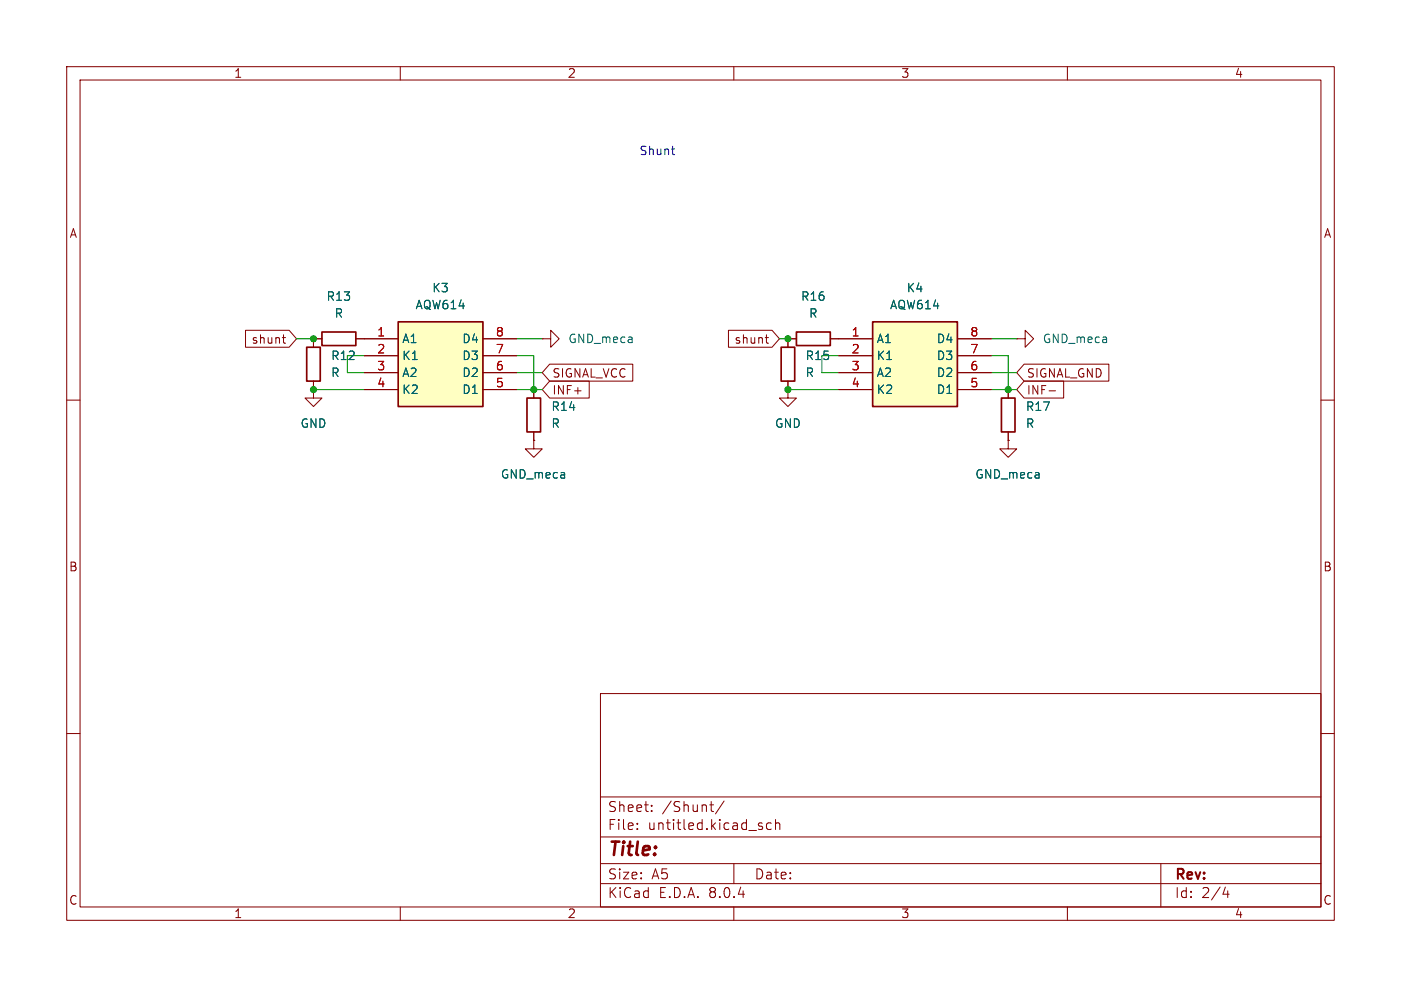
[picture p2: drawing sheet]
(kicad_sch
 (version 20231120)
 (generator "eeschema")
 (generator_version "8.0")
 (paper "A5")
 (lib_symbols
  (symbol "AQW614:AQW614" (exclude_from_sim no) (in_bom yes) (on_board yes)
   (property "Reference" "K" (at 19.05 7.62 0) (effects (font (size 1.27 1.27)) (justify left top)))
   (property "Value" "AQW614" (at 19.05 5.08 0) (effects (font (size 1.27 1.27)) (justify left top)))
   (property "Footprint" "DIP762W47P254L978H410Q8N" (at 19.05 -94.92 0) (effects (font (size 1.27 1.27)) (justify left top) (hide yes)))
   (property "Datasheet" "https://industry.panasonic.com/ac/cdn/e/control/relay/photomos/catalog/semi_eng_gu1a1b_aqw61.pdf" (at 19.05 -194.92 0) (effects (font (size 1.27 1.27)) (justify left top) (hide yes)))
   (property "Description" "Panasonic 0.1 A Solid State Relay, PCB Mount, MOSFET, 400 V Maximum Load" (at 0 0 0) (effects (font (size 1.27 1.27)) (hide yes)))
   (property "Height" "4.1" (at 19.05 -394.92 0) (effects (font (size 1.27 1.27)) (justify left top) (hide yes)))
   (property "Manufacturer_Name" "Panasonic" (at 19.05 -494.92 0) (effects (font (size 1.27 1.27)) (justify left top) (hide yes)))
   (property "Manufacturer_Part_Number" "AQW614" (at 19.05 -594.92 0) (effects (font (size 1.27 1.27)) (justify left top) (hide yes)))
   (property "Mouser Part Number" "769-AQW614" (at 19.05 -694.92 0) (effects (font (size 1.27 1.27)) (justify left top) (hide yes)))
   (property "Mouser Price/Stock" "https://www.mouser.co.uk/ProductDetail/Panasonic/AQW614?qs=sEN%2FkO1EG6aIbQazZO7uDw%3D%3D" (at 19.05 -794.92 0) (effects (font (size 1.27 1.27)) (justify left top) (hide yes)))
   (property "Arrow Part Number" "" (at 19.05 -894.92 0) (effects (font (size 1.27 1.27)) (justify left top) (hide yes)))
   (property "Arrow Price/Stock" "" (at 19.05 -994.92 0) (effects (font (size 1.27 1.27)) (justify left top) (hide yes)))
   (symbol "AQW614_1_1"
    (rectangle (start 5.08 2.54) (end 17.78 -10.16) (stroke (width 0.254) (type default)) (fill (type background)))
    (pin passive line (at 0 0 0) (length 5.08) (name "A1" (effects (font (size 1.27 1.27)))) (number "1" (effects (font (size 1.27 1.27)))))
    (pin passive line (at 0 -2.54 0) (length 5.08) (name "K1" (effects (font (size 1.27 1.27)))) (number "2" (effects (font (size 1.27 1.27)))))
    (pin passive line (at 0 -5.08 0) (length 5.08) (name "A2" (effects (font (size 1.27 1.27)))) (number "3" (effects (font (size 1.27 1.27)))))
    (pin passive line (at 0 -7.62 0) (length 5.08) (name "K2" (effects (font (size 1.27 1.27)))) (number "4" (effects (font (size 1.27 1.27)))))
    (pin passive line (at 22.86 -7.62 180) (length 5.08) (name "D1" (effects (font (size 1.27 1.27)))) (number "5" (effects (font (size 1.27 1.27)))))
    (pin passive line (at 22.86 -5.08 180) (length 5.08) (name "D2" (effects (font (size 1.27 1.27)))) (number "6" (effects (font (size 1.27 1.27)))))
    (pin passive line (at 22.86 -2.54 180) (length 5.08) (name "D3" (effects (font (size 1.27 1.27)))) (number "7" (effects (font (size 1.27 1.27)))))
    (pin passive line (at 22.86 0 180) (length 5.08) (name "D4" (effects (font (size 1.27 1.27)))) (number "8" (effects (font (size 1.27 1.27)))))))
  (symbol "Device:R"
   (pin_numbers hide)
   (pin_names
    (offset 0)) (exclude_from_sim no) (in_bom yes) (on_board yes)
   (property "Reference" "R" (at 2.032 0 90) (effects (font (size 1.27 1.27))))
   (property "Value" "R" (at 0 0 90) (effects (font (size 1.27 1.27))))
   (property "Footprint" "" (at -1.778 0 90) (effects (font (size 1.27 1.27)) (hide yes)))
   (property "Datasheet" "~" (at 0 0 0) (effects (font (size 1.27 1.27)) (hide yes)))
   (property "Description" "Resistor" (at 0 0 0) (effects (font (size 1.27 1.27)) (hide yes)))
   (symbol "R_0_1"
    (rectangle (start -1.016 -2.54) (end 1.016 2.54) (stroke (width 0.254) (type default)) (fill (type none))))
   (symbol "R_1_1"
    (pin passive line (at 0 3.81 270) (length 1.27) (name "~" (effects (font (size 1.27 1.27)))) (number "1" (effects (font (size 1.27 1.27)))))
    (pin passive line (at 0 -3.81 90) (length 1.27) (name "~" (effects (font (size 1.27 1.27)))) (number "2" (effects (font (size 1.27 1.27)))))))
  (symbol "power:GND"
   (power)
   (pin_numbers hide)
   (pin_names
    (offset 0) hide) (exclude_from_sim no) (in_bom yes) (on_board yes)
   (property "Reference" "#PWR" (at 0 -6.35 0) (effects (font (size 1.27 1.27)) (hide yes)))
   (property "Value" "GND" (at 0 -3.81 0) (effects (font (size 1.27 1.27))))
   (property "Footprint" "" (at 0 0 0) (effects (font (size 1.27 1.27)) (hide yes)))
   (property "Datasheet" "" (at 0 0 0) (effects (font (size 1.27 1.27)) (hide yes)))
   (property "Description" "Power symbol creates a global label with name \"GND\" , ground" (at 0 0 0) (effects (font (size 1.27 1.27)) (hide yes)))
   (symbol "GND_0_1"
    (polyline (pts (xy 0 0) (xy 0 -1.27) (xy 1.27 -1.27) (xy 0 -2.54) (xy -1.27 -1.27) (xy 0 -1.27)) (stroke (width 0) (type default)) (fill (type none))))
   (symbol "GND_1_1"
    (pin power_in line (at 0 0 270) (length 0) (name "~" (effects (font (size 1.27 1.27)))) (number "1" (effects (font (size 1.27 1.27))))))))
 (junction
  (at 118.11 58.42)
  (diameter 0)
  (color 0 0 0 0))
 (junction
  (at 46.99 50.8)
  (diameter 0)
  (color 0 0 0 0))
 (junction
  (at 46.99 58.42)
  (diameter 0)
  (color 0 0 0 0))
 (junction
  (at 80.01 58.42)
  (diameter 0)
  (color 0 0 0 0))
 (junction
  (at 118.11 50.8)
  (diameter 0)
  (color 0 0 0 0))
 (junction
  (at 151.13 58.42)
  (diameter 0)
  (color 0 0 0 0))
 (wire
  (pts (xy 123.19 53.34) (xy 123.19 55.88))
  (stroke (width 0) (type default)))
 (wire
  (pts (xy 125.73 53.34) (xy 123.19 53.34))
  (stroke (width 0) (type default)))
 (wire
  (pts (xy 148.59 58.42) (xy 151.13 58.42))
  (stroke (width 0) (type default)))
 (wire
  (pts (xy 80.01 53.34) (xy 77.47 53.34))
  (stroke (width 0) (type default)))
 (wire
  (pts (xy 52.07 53.34) (xy 52.07 55.88))
  (stroke (width 0) (type default)))
 (wire
  (pts (xy 152.4 50.8) (xy 148.59 50.8))
  (stroke (width 0) (type default)))
 (wire
  (pts (xy 151.13 58.42) (xy 152.4 58.42))
  (stroke (width 0) (type default)))
 (wire
  (pts (xy 54.61 53.34) (xy 52.07 53.34))
  (stroke (width 0) (type default)))
 (wire
  (pts (xy 151.13 53.34) (xy 148.59 53.34))
  (stroke (width 0) (type default)))
 (wire
  (pts (xy 46.99 58.42) (xy 54.61 58.42))
  (stroke (width 0) (type default)))
 (wire
  (pts (xy 123.19 55.88) (xy 125.73 55.88))
  (stroke (width 0) (type default)))
 (wire
  (pts (xy 80.01 58.42) (xy 81.28 58.42))
  (stroke (width 0) (type default)))
 (wire
  (pts (xy 81.28 55.88) (xy 77.47 55.88))
  (stroke (width 0) (type default)))
 (wire
  (pts (xy 118.11 58.42) (xy 125.73 58.42))
  (stroke (width 0) (type default)))
 (wire
  (pts (xy 151.13 58.42) (xy 151.13 53.34))
  (stroke (width 0) (type default)))
 (wire
  (pts (xy 116.84 50.8) (xy 118.11 50.8))
  (stroke (width 0) (type default)))
 (wire
  (pts (xy 44.45 50.8) (xy 46.99 50.8))
  (stroke (width 0) (type default)))
 (wire
  (pts (xy 152.4 55.88) (xy 148.59 55.88))
  (stroke (width 0) (type default)))
 (wire
  (pts (xy 52.07 55.88) (xy 54.61 55.88))
  (stroke (width 0) (type default)))
 (wire
  (pts (xy 81.28 50.8) (xy 77.47 50.8))
  (stroke (width 0) (type default)))
 (wire
  (pts (xy 77.47 58.42) (xy 80.01 58.42))
  (stroke (width 0) (type default)))
 (wire
  (pts (xy 80.01 58.42) (xy 80.01 53.34))
  (stroke (width 0) (type default)))
 (text "Shunt\n"
  (exclude_from_sim no)
  (at 98.552 22.86 0)
  (effects (font (size 1.27 1.27))))
 (global_label "INF-"
  (shape input)
  (at 152.4 58.42 0)
  (fields_autoplaced yes)
  (effects (font (size 1.27 1.27)) (justify left))
  (property "Intersheetrefs" "${INTERSHEET_REFS}" (at 159.9815 58.42 0) (effects (font (size 1.27 1.27)) (justify left) (hide yes))))
 (global_label "SIGNAL_GND"
  (shape input)
  (at 152.4 55.88 0)
  (fields_autoplaced yes)
  (effects (font (size 1.27 1.27)) (justify left))
  (property "Intersheetrefs" "${INTERSHEET_REFS}" (at 166.7548 55.88 0) (effects (font (size 1.27 1.27)) (justify left) (hide yes))))
 (global_label "shunt"
  (shape input)
  (at 116.84 50.8 180)
  (fields_autoplaced yes)
  (effects (font (size 1.27 1.27)) (justify right))
  (property "Intersheetrefs" "${INTERSHEET_REFS}" (at 108.654 50.8 0) (effects (font (size 1.27 1.27)) (justify right) (hide yes))))
 (global_label "INF+"
  (shape input)
  (at 81.28 58.42 0)
  (fields_autoplaced yes)
  (effects (font (size 1.27 1.27)) (justify left))
  (property "Intersheetrefs" "${INTERSHEET_REFS}" (at 88.8615 58.42 0) (effects (font (size 1.27 1.27)) (justify left) (hide yes))))
 (global_label "SIGNAL_VCC"
  (shape input)
  (at 81.28 55.88 0)
  (fields_autoplaced yes)
  (effects (font (size 1.27 1.27)) (justify left))
  (property "Intersheetrefs" "${INTERSHEET_REFS}" (at 95.3929 55.88 0) (effects (font (size 1.27 1.27)) (justify left) (hide yes))))
 (global_label "shunt"
  (shape input)
  (at 44.45 50.8 180)
  (fields_autoplaced yes)
  (effects (font (size 1.27 1.27)) (justify right))
  (property "Intersheetrefs" "${INTERSHEET_REFS}" (at 36.264 50.8 0) (effects (font (size 1.27 1.27)) (justify right) (hide yes))))
 (symbol
  (lib_id "power:GND")
  (at 46.99 58.42 0)
  (unit 1)
  (exclude_from_sim no)
  (in_bom yes)
  (on_board yes)
  (dnp no)
  (fields_autoplaced yes)
  (property "Reference" "#PWR019" (at 46.99 64.77 0) (effects (font (size 1.27 1.27)) (hide yes)))
  (property "Value" "GND" (at 46.99 63.5 0) (effects (font (size 1.27 1.27))))
  (property "Footprint" "" (at 46.99 58.42 0) (effects (font (size 1.27 1.27)) (hide yes)))
  (property "Datasheet" "" (at 46.99 58.42 0) (effects (font (size 1.27 1.27)) (hide yes)))
  (property "Description" "Power symbol creates a global label with name \"GND\" , ground" (at 46.99 58.42 0) (effects (font (size 1.27 1.27)) (hide yes)))
  (pin "1"))
 (symbol
  (lib_id "Device:R")
  (at 50.8 50.8 270)
  (unit 1)
  (exclude_from_sim no)
  (in_bom yes)
  (on_board yes)
  (dnp no)
  (fields_autoplaced yes)
  (property "Reference" "R13" (at 50.8 44.45 90) (effects (font (size 1.27 1.27))))
  (property "Value" "R" (at 50.8 46.99 90) (effects (font (size 1.27 1.27))))
  (property "Footprint" "Resistor_SMD:R_0805_2012Metric_Pad1.20x1.40mm_HandSolder" (at 50.8 49.022 90) (effects (font (size 1.27 1.27)) (hide yes)))
  (property "Datasheet" "~" (at 50.8 50.8 0) (effects (font (size 1.27 1.27)) (hide yes)))
  (property "Description" "Resistor" (at 50.8 50.8 0) (effects (font (size 1.27 1.27)) (hide yes)))
  (pin "1")
  (pin "2"))
 (symbol
  (lib_id "power:GND")
  (at 151.13 66.04 0)
  (unit 1)
  (exclude_from_sim no)
  (in_bom yes)
  (on_board yes)
  (dnp no)
  (fields_autoplaced yes)
  (property "Reference" "#PWR023" (at 151.13 72.39 0) (effects (font (size 1.27 1.27)) (hide yes)))
  (property "Value" "GND_meca" (at 151.13 71.12 0) (effects (font (size 1.27 1.27))))
  (property "Footprint" "" (at 151.13 66.04 0) (effects (font (size 1.27 1.27)) (hide yes)))
  (property "Datasheet" "" (at 151.13 66.04 0) (effects (font (size 1.27 1.27)) (hide yes)))
  (property "Description" "Power symbol creates a global label with name \"GND\" , ground" (at 151.13 66.04 0) (effects (font (size 1.27 1.27)) (hide yes)))
  (pin "1"))
 (symbol
  (lib_id "Device:R")
  (at 118.11 54.61 180)
  (unit 1)
  (exclude_from_sim no)
  (in_bom yes)
  (on_board yes)
  (dnp no)
  (fields_autoplaced yes)
  (property "Reference" "R15" (at 120.65 53.3399 0) (effects (font (size 1.27 1.27)) (justify right)))
  (property "Value" "R" (at 120.65 55.8799 0) (effects (font (size 1.27 1.27)) (justify right)))
  (property "Footprint" "Resistor_SMD:R_0805_2012Metric_Pad1.20x1.40mm_HandSolder" (at 119.888 54.61 90) (effects (font (size 1.27 1.27)) (hide yes)))
  (property "Datasheet" "~" (at 118.11 54.61 0) (effects (font (size 1.27 1.27)) (hide yes)))
  (property "Description" "Resistor" (at 118.11 54.61 0) (effects (font (size 1.27 1.27)) (hide yes)))
  (pin "1")
  (pin "2"))
 (symbol
  (lib_id "Device:R")
  (at 121.92 50.8 270)
  (unit 1)
  (exclude_from_sim no)
  (in_bom yes)
  (on_board yes)
  (dnp no)
  (fields_autoplaced yes)
  (property "Reference" "R16" (at 121.92 44.45 90) (effects (font (size 1.27 1.27))))
  (property "Value" "R" (at 121.92 46.99 90) (effects (font (size 1.27 1.27))))
  (property "Footprint" "Resistor_SMD:R_0805_2012Metric_Pad1.20x1.40mm_HandSolder" (at 121.92 49.022 90) (effects (font (size 1.27 1.27)) (hide yes)))
  (property "Datasheet" "~" (at 121.92 50.8 0) (effects (font (size 1.27 1.27)) (hide yes)))
  (property "Description" "Resistor" (at 121.92 50.8 0) (effects (font (size 1.27 1.27)) (hide yes)))
  (pin "1")
  (pin "2"))
 (symbol
  (lib_id "power:GND")
  (at 80.01 66.04 0)
  (unit 1)
  (exclude_from_sim no)
  (in_bom yes)
  (on_board yes)
  (dnp no)
  (fields_autoplaced yes)
  (property "Reference" "#PWR020" (at 80.01 72.39 0) (effects (font (size 1.27 1.27)) (hide yes)))
  (property "Value" "GND_meca" (at 80.01 71.12 0) (effects (font (size 1.27 1.27))))
  (property "Footprint" "" (at 80.01 66.04 0) (effects (font (size 1.27 1.27)) (hide yes)))
  (property "Datasheet" "" (at 80.01 66.04 0) (effects (font (size 1.27 1.27)) (hide yes)))
  (property "Description" "Power symbol creates a global label with name \"GND\" , ground" (at 80.01 66.04 0) (effects (font (size 1.27 1.27)) (hide yes)))
  (pin "1"))
 (symbol
  (lib_id "Device:R")
  (at 151.13 62.23 180)
  (unit 1)
  (exclude_from_sim no)
  (in_bom yes)
  (on_board yes)
  (dnp no)
  (fields_autoplaced yes)
  (property "Reference" "R17" (at 153.67 60.9599 0) (effects (font (size 1.27 1.27)) (justify right)))
  (property "Value" "R" (at 153.67 63.4999 0) (effects (font (size 1.27 1.27)) (justify right)))
  (property "Footprint" "Resistor_SMD:R_0805_2012Metric_Pad1.20x1.40mm_HandSolder" (at 152.908 62.23 90) (effects (font (size 1.27 1.27)) (hide yes)))
  (property "Datasheet" "~" (at 151.13 62.23 0) (effects (font (size 1.27 1.27)) (hide yes)))
  (property "Description" "Resistor" (at 151.13 62.23 0) (effects (font (size 1.27 1.27)) (hide yes)))
  (pin "1")
  (pin "2"))
 (symbol
  (lib_id "AQW614:AQW614")
  (at 54.61 50.8 0)
  (unit 1)
  (exclude_from_sim no)
  (in_bom yes)
  (on_board yes)
  (dnp no)
  (fields_autoplaced yes)
  (property "Reference" "K3" (at 66.04 43.18 0) (effects (font (size 1.27 1.27))))
  (property "Value" "AQW614" (at 66.04 45.72 0) (effects (font (size 1.27 1.27))))
  (property "Footprint" "DIP762W47P254L978H410Q8N" (at 73.66 145.72 0) (effects (font (size 1.27 1.27)) (justify left top) (hide yes)))
  (property "Datasheet" "https://industry.panasonic.com/ac/cdn/e/control/relay/photomos/catalog/semi_eng_gu1a1b_aqw61.pdf" (at 73.66 245.72 0) (effects (font (size 1.27 1.27)) (justify left top) (hide yes)))
  (property "Description" "Panasonic 0.1 A Solid State Relay, PCB Mount, MOSFET, 400 V Maximum Load" (at 54.61 50.8 0) (effects (font (size 1.27 1.27)) (hide yes)))
  (property "Height" "4.1" (at 73.66 445.72 0) (effects (font (size 1.27 1.27)) (justify left top) (hide yes)))
  (property "Manufacturer_Name" "Panasonic" (at 73.66 545.72 0) (effects (font (size 1.27 1.27)) (justify left top) (hide yes)))
  (property "Manufacturer_Part_Number" "AQW614" (at 73.66 645.72 0) (effects (font (size 1.27 1.27)) (justify left top) (hide yes)))
  (property "Mouser Part Number" "769-AQW614" (at 73.66 745.72 0) (effects (font (size 1.27 1.27)) (justify left top) (hide yes)))
  (property "Mouser Price/Stock" "https://www.mouser.co.uk/ProductDetail/Panasonic/AQW614?qs=sEN%2FkO1EG6aIbQazZO7uDw%3D%3D" (at 73.66 845.72 0) (effects (font (size 1.27 1.27)) (justify left top) (hide yes)))
  (property "Arrow Part Number" "" (at 73.66 945.72 0) (effects (font (size 1.27 1.27)) (justify left top) (hide yes)))
  (property "Arrow Price/Stock" "" (at 73.66 1045.72 0) (effects (font (size 1.27 1.27)) (justify left top) (hide yes)))
  (pin "6")
  (pin "3")
  (pin "5")
  (pin "8")
  (pin "1")
  (pin "2")
  (pin "4")
  (pin "7"))
 (symbol
  (lib_id "Device:R")
  (at 80.01 62.23 0)
  (unit 1)
  (exclude_from_sim no)
  (in_bom yes)
  (on_board yes)
  (dnp no)
  (fields_autoplaced yes)
  (property "Reference" "R14" (at 82.55 60.9599 0) (effects (font (size 1.27 1.27)) (justify left)))
  (property "Value" "R" (at 82.55 63.4999 0) (effects (font (size 1.27 1.27)) (justify left)))
  (property "Footprint" "Resistor_SMD:R_0805_2012Metric_Pad1.20x1.40mm_HandSolder" (at 78.232 62.23 90) (effects (font (size 1.27 1.27)) (hide yes)))
  (property "Datasheet" "~" (at 80.01 62.23 0) (effects (font (size 1.27 1.27)) (hide yes)))
  (property "Description" "Resistor" (at 80.01 62.23 0) (effects (font (size 1.27 1.27)) (hide yes)))
  (pin "1")
  (pin "2"))
 (symbol
  (lib_id "AQW614:AQW614")
  (at 125.73 50.8 0)
  (unit 1)
  (exclude_from_sim no)
  (in_bom yes)
  (on_board yes)
  (dnp no)
  (fields_autoplaced yes)
  (property "Reference" "K4" (at 137.16 43.18 0) (effects (font (size 1.27 1.27))))
  (property "Value" "AQW614" (at 137.16 45.72 0) (effects (font (size 1.27 1.27))))
  (property "Footprint" "DIP762W47P254L978H410Q8N" (at 144.78 145.72 0) (effects (font (size 1.27 1.27)) (justify left top) (hide yes)))
  (property "Datasheet" "https://industry.panasonic.com/ac/cdn/e/control/relay/photomos/catalog/semi_eng_gu1a1b_aqw61.pdf" (at 144.78 245.72 0) (effects (font (size 1.27 1.27)) (justify left top) (hide yes)))
  (property "Description" "Panasonic 0.1 A Solid State Relay, PCB Mount, MOSFET, 400 V Maximum Load" (at 125.73 50.8 0) (effects (font (size 1.27 1.27)) (hide yes)))
  (property "Height" "4.1" (at 144.78 445.72 0) (effects (font (size 1.27 1.27)) (justify left top) (hide yes)))
  (property "Manufacturer_Name" "Panasonic" (at 144.78 545.72 0) (effects (font (size 1.27 1.27)) (justify left top) (hide yes)))
  (property "Manufacturer_Part_Number" "AQW614" (at 144.78 645.72 0) (effects (font (size 1.27 1.27)) (justify left top) (hide yes)))
  (property "Mouser Part Number" "769-AQW614" (at 144.78 745.72 0) (effects (font (size 1.27 1.27)) (justify left top) (hide yes)))
  (property "Mouser Price/Stock" "https://www.mouser.co.uk/ProductDetail/Panasonic/AQW614?qs=sEN%2FkO1EG6aIbQazZO7uDw%3D%3D" (at 144.78 845.72 0) (effects (font (size 1.27 1.27)) (justify left top) (hide yes)))
  (property "Arrow Part Number" "" (at 144.78 945.72 0) (effects (font (size 1.27 1.27)) (justify left top) (hide yes)))
  (property "Arrow Price/Stock" "" (at 144.78 1045.72 0) (effects (font (size 1.27 1.27)) (justify left top) (hide yes)))
  (pin "6")
  (pin "3")
  (pin "5")
  (pin "8")
  (pin "1")
  (pin "2")
  (pin "4")
  (pin "7"))
 (symbol
  (lib_id "Device:R")
  (at 46.99 54.61 180)
  (unit 1)
  (exclude_from_sim no)
  (in_bom yes)
  (on_board yes)
  (dnp no)
  (fields_autoplaced yes)
  (property "Reference" "R12" (at 49.53 53.3399 0) (effects (font (size 1.27 1.27)) (justify right)))
  (property "Value" "R" (at 49.53 55.8799 0) (effects (font (size 1.27 1.27)) (justify right)))
  (property "Footprint" "Resistor_SMD:R_0805_2012Metric_Pad1.20x1.40mm_HandSolder" (at 48.768 54.61 90) (effects (font (size 1.27 1.27)) (hide yes)))
  (property "Datasheet" "~" (at 46.99 54.61 0) (effects (font (size 1.27 1.27)) (hide yes)))
  (property "Description" "Resistor" (at 46.99 54.61 0) (effects (font (size 1.27 1.27)) (hide yes)))
  (pin "1")
  (pin "2"))
 (symbol
  (lib_id "power:GND")
  (at 81.28 50.8 90)
  (unit 1)
  (exclude_from_sim no)
  (in_bom yes)
  (on_board yes)
  (dnp no)
  (fields_autoplaced yes)
  (property "Reference" "#PWR021" (at 87.63 50.8 0) (effects (font (size 1.27 1.27)) (hide yes)))
  (property "Value" "GND_meca" (at 85.09 50.7999 90) (effects (font (size 1.27 1.27)) (justify right)))
  (property "Footprint" "" (at 81.28 50.8 0) (effects (font (size 1.27 1.27)) (hide yes)))
  (property "Datasheet" "" (at 81.28 50.8 0) (effects (font (size 1.27 1.27)) (hide yes)))
  (property "Description" "Power symbol creates a global label with name \"GND\" , ground" (at 81.28 50.8 0) (effects (font (size 1.27 1.27)) (hide yes)))
  (pin "1"))
 (symbol
  (lib_id "power:GND")
  (at 118.11 58.42 0)
  (unit 1)
  (exclude_from_sim no)
  (in_bom yes)
  (on_board yes)
  (dnp no)
  (fields_autoplaced yes)
  (property "Reference" "#PWR022" (at 118.11 64.77 0) (effects (font (size 1.27 1.27)) (hide yes)))
  (property "Value" "GND" (at 118.11 63.5 0) (effects (font (size 1.27 1.27))))
  (property "Footprint" "" (at 118.11 58.42 0) (effects (font (size 1.27 1.27)) (hide yes)))
  (property "Datasheet" "" (at 118.11 58.42 0) (effects (font (size 1.27 1.27)) (hide yes)))
  (property "Description" "Power symbol creates a global label with name \"GND\" , ground" (at 118.11 58.42 0) (effects (font (size 1.27 1.27)) (hide yes)))
  (pin "1"))
 (symbol
  (lib_id "power:GND")
  (at 152.4 50.8 90)
  (unit 1)
  (exclude_from_sim no)
  (in_bom yes)
  (on_board yes)
  (dnp no)
  (fields_autoplaced yes)
  (property "Reference" "#PWR024" (at 158.75 50.8 0) (effects (font (size 1.27 1.27)) (hide yes)))
  (property "Value" "GND_meca" (at 156.21 50.7999 90) (effects (font (size 1.27 1.27)) (justify right)))
  (property "Footprint" "" (at 152.4 50.8 0) (effects (font (size 1.27 1.27)) (hide yes)))
  (property "Datasheet" "" (at 152.4 50.8 0) (effects (font (size 1.27 1.27)) (hide yes)))
  (property "Description" "Power symbol creates a global label with name \"GND\" , ground" (at 152.4 50.8 0) (effects (font (size 1.27 1.27)) (hide yes)))
  (pin "1")))
